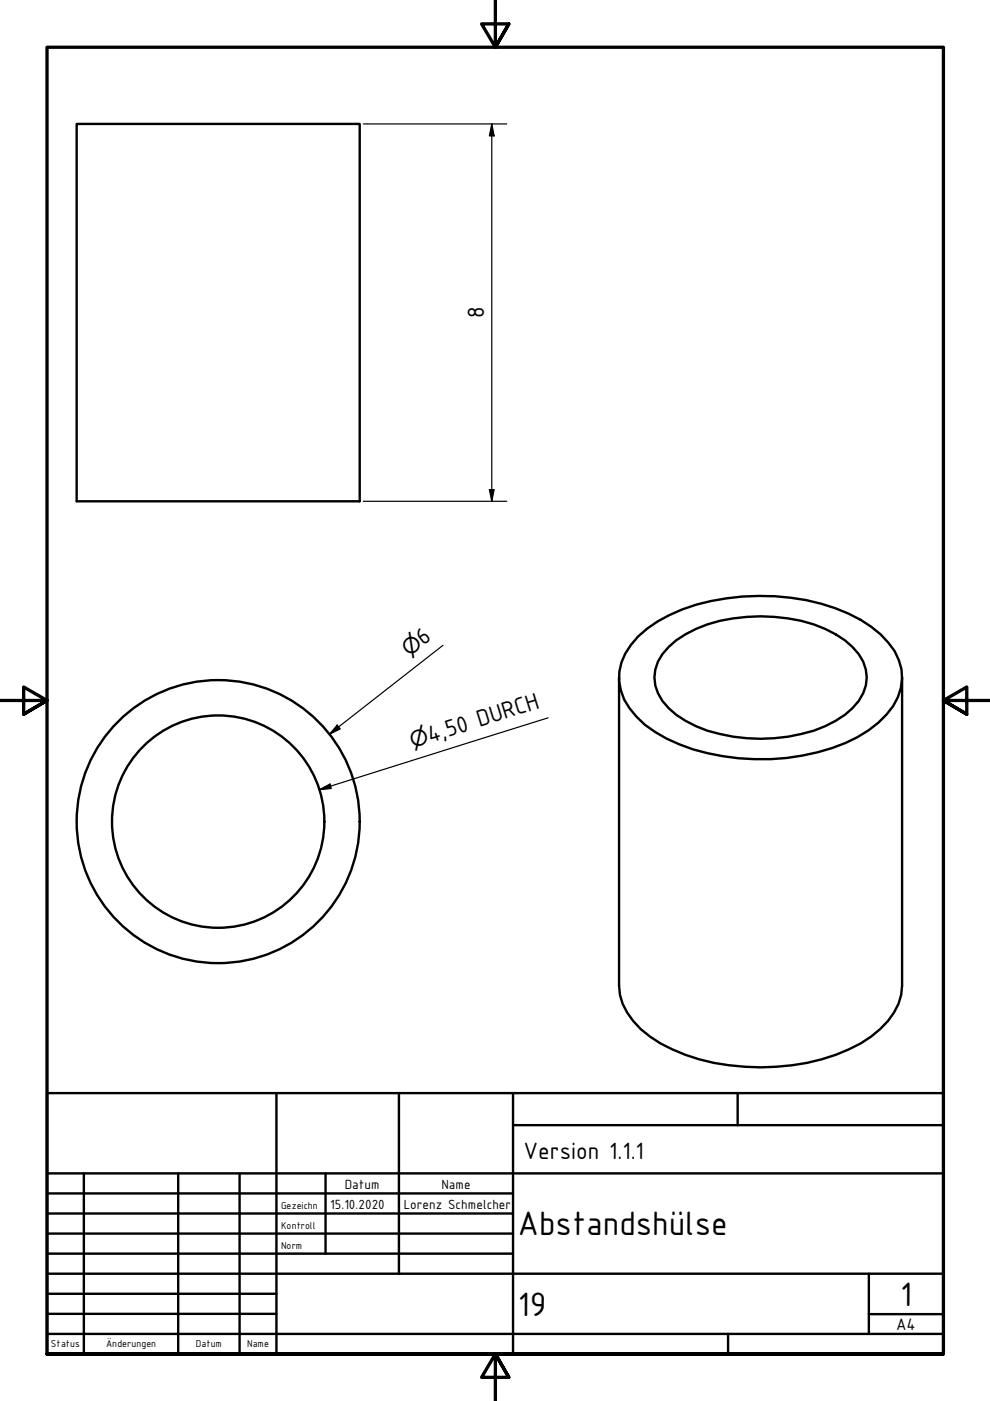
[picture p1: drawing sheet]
<svg xmlns="http://www.w3.org/2000/svg" width="210mm" height="297mm" viewBox="0 0 210 297" stroke-linecap="round" stroke-linejoin="round" font-family="sans-serif">
<!-- layer: Sichtbar (ISO) -->
<g fill="none" stroke="#000" stroke-width=".51">
<path d="M16.3 26.3h60v80h-60zM135.3 134.9a33 33 0 0 1 18.8-8 47.6 47.6 0 0 1 25.8 3.2 22.8 22.8 0 0 1 9.8 7.9 10.9 10.9 0 0 1-1.7 13.5 28.2 28.2 0 0 1-14.6 8 49.1 49.1 0 0 1-29.4-1.7 23.8 23.8 0 0 1-10.5-7.6 10.6 10.6 0 0 1 .3-13.5zM141.8 137.1a24.6 24.6 0 0 1 13.6-6 37 37 0 0 1 19.5 2.2 16 16 0 0 1 8.1 7 8.4 8.4 0 0 1-2.3 9.9 24.6 24.6 0 0 1-13.6 6 37 37 0 0 1-19.5-2.2 15.8 15.8 0 0 1-8.1-7 8.4 8.4 0 0 1 2.3-9.9zM131.3 143.6v65.4a14 14 0 0 0 6.5 10.8 40.8 40.8 0 0 0 23.4 6.5 43.8 43.8 0 0 0 21.3-5.1 16.7 16.7 0 0 0 8.6-10.3l.2-1.9v-65.4"/>
<circle cx="46.3" cy="174.2" r="30"/>
<circle cx="46.3" cy="174.2" r="22.5"/>
</g>
<!-- layer: Rahmen (ISO) -->
<path d="M105 0v10l-2.9-4.9h5.8l-2.9 4.9 2.9-4.9M0 148.5h10l-5-2.8v5.7l5-2.9-5 2.9M210 148.5h-10l5-2.8v5.7l-5-2.9 5 2.9M10 287.1v-277.1h190v277.1h-190h190M107.9 292l-2.9-4.9 2.9 4.9h-5.8l2.9-4.9v9.9" fill="none" stroke="#000" stroke-width=".7"/>
<!-- layer: Titel (ISO) -->
<g fill="none" stroke="#000" stroke-width=".51">
<path d="M10 231.8h190v55.3h-190zM58.6 231.8v55.3M84.6 231.8v38.3M108.8 238.6h91.2M108.8 231.8v55.3M156.4 231.8v6.8M10 253h98.8M10 257.3h98.8M10 248.8h190M17.8 248.8v38.3M37.8 248.8v38.3M50.8 248.8v38.3"/>
<path d="M69 248.8v17M10 261.5h98.8M10 265.8h98.8M10 270.1h190M10 274.3h48.6M10 278.6h48.6M184.2 278.6h15.8M184.2 270.1v12.7M10 282.8h190M154.4 282.8v4.3"/>
</g>
<path d="M77 26.3h30.4M104.3 26.3l.5 2.5h-1zM104.3 26.3v80M77 106.3h30.4M103.8 103.8h1l-.5 2.5zM93.9 136.8l-24.1 18.9M71.5 153.7l.6 .8-2.3 1.2z" fill="none" stroke="#000" stroke-width=".25"/>
<g fill="#000">
<path d="M104.3 26.3l.5 2.5h-1z" fill-rule="evenodd"/>
<path d="M103.8 103.8h1l-.5 2.5z" fill-rule="evenodd"/>
<path d="M71.5 153.7l.6 .8-2.3 1.2z" fill-rule="evenodd"/>
</g>
<!-- layer: Symbol (ISO) -->
<path d="M116.2 152.2l-48.5 15.2M67.7 167.4l2.3-1.2 .2 1z" fill="none" stroke="#000" stroke-width=".25"/>
<path d="M67.7 167.4l2.3-1.2 .2 1z" fill-rule="evenodd" fill="#000"/>
<g font-size="7.7">
<text x="109.8" y="261.9">Abstandshülse</text>
<text x="109.8" y="278.9">19</text>
<text x="190.9" y="276.8">1</text>
</g>
<g font-size="5.4">
<text x="102.7" y="67.5" transform="rotate(-90 102.7 67.5)">8</text>
<text x="89.8" y="136.9" transform="rotate(-38 89.8 136.9)">6</text>
<text x="91.2" y="157.5" transform="rotate(-17 91.2 157.5)">4,50 DURCH</text>
<text x="111" y="245.7">Version 1.1.1</text>
</g>
<g font-size="4.6">
<text x="86.7" y="139.3" transform="rotate(-38 86.7 139.3)">⌀</text>
<text x="87.4" y="158.7" transform="rotate(-17 87.4 158.7)">⌀</text>
</g>
<text font-size="3.8" x="190" y="282">A4</text>
<g font-size="3">
<text x="70" y="256.3">15.10.2020</text>
<text x="73.1" y="252">Datum</text>
<text x="85.6" y="256.3">Lorenz Schmelcher</text>
<text x="93.6" y="252">Name</text>
</g>
<g font-size="2.3">
<text x="59.6" y="256.3">Gezeichn</text>
<text x="59.6" y="260.5">Kontroll</text>
<text x="59.6" y="264.8">Norm</text>
<text x="10.8" y="285.7">Status</text>
<text x="22.5" y="285.7">Änderungen</text>
<text x="41.5" y="285.7">Datum</text>
<text x="52.4" y="285.7">Name</text>
</g>
</svg>
